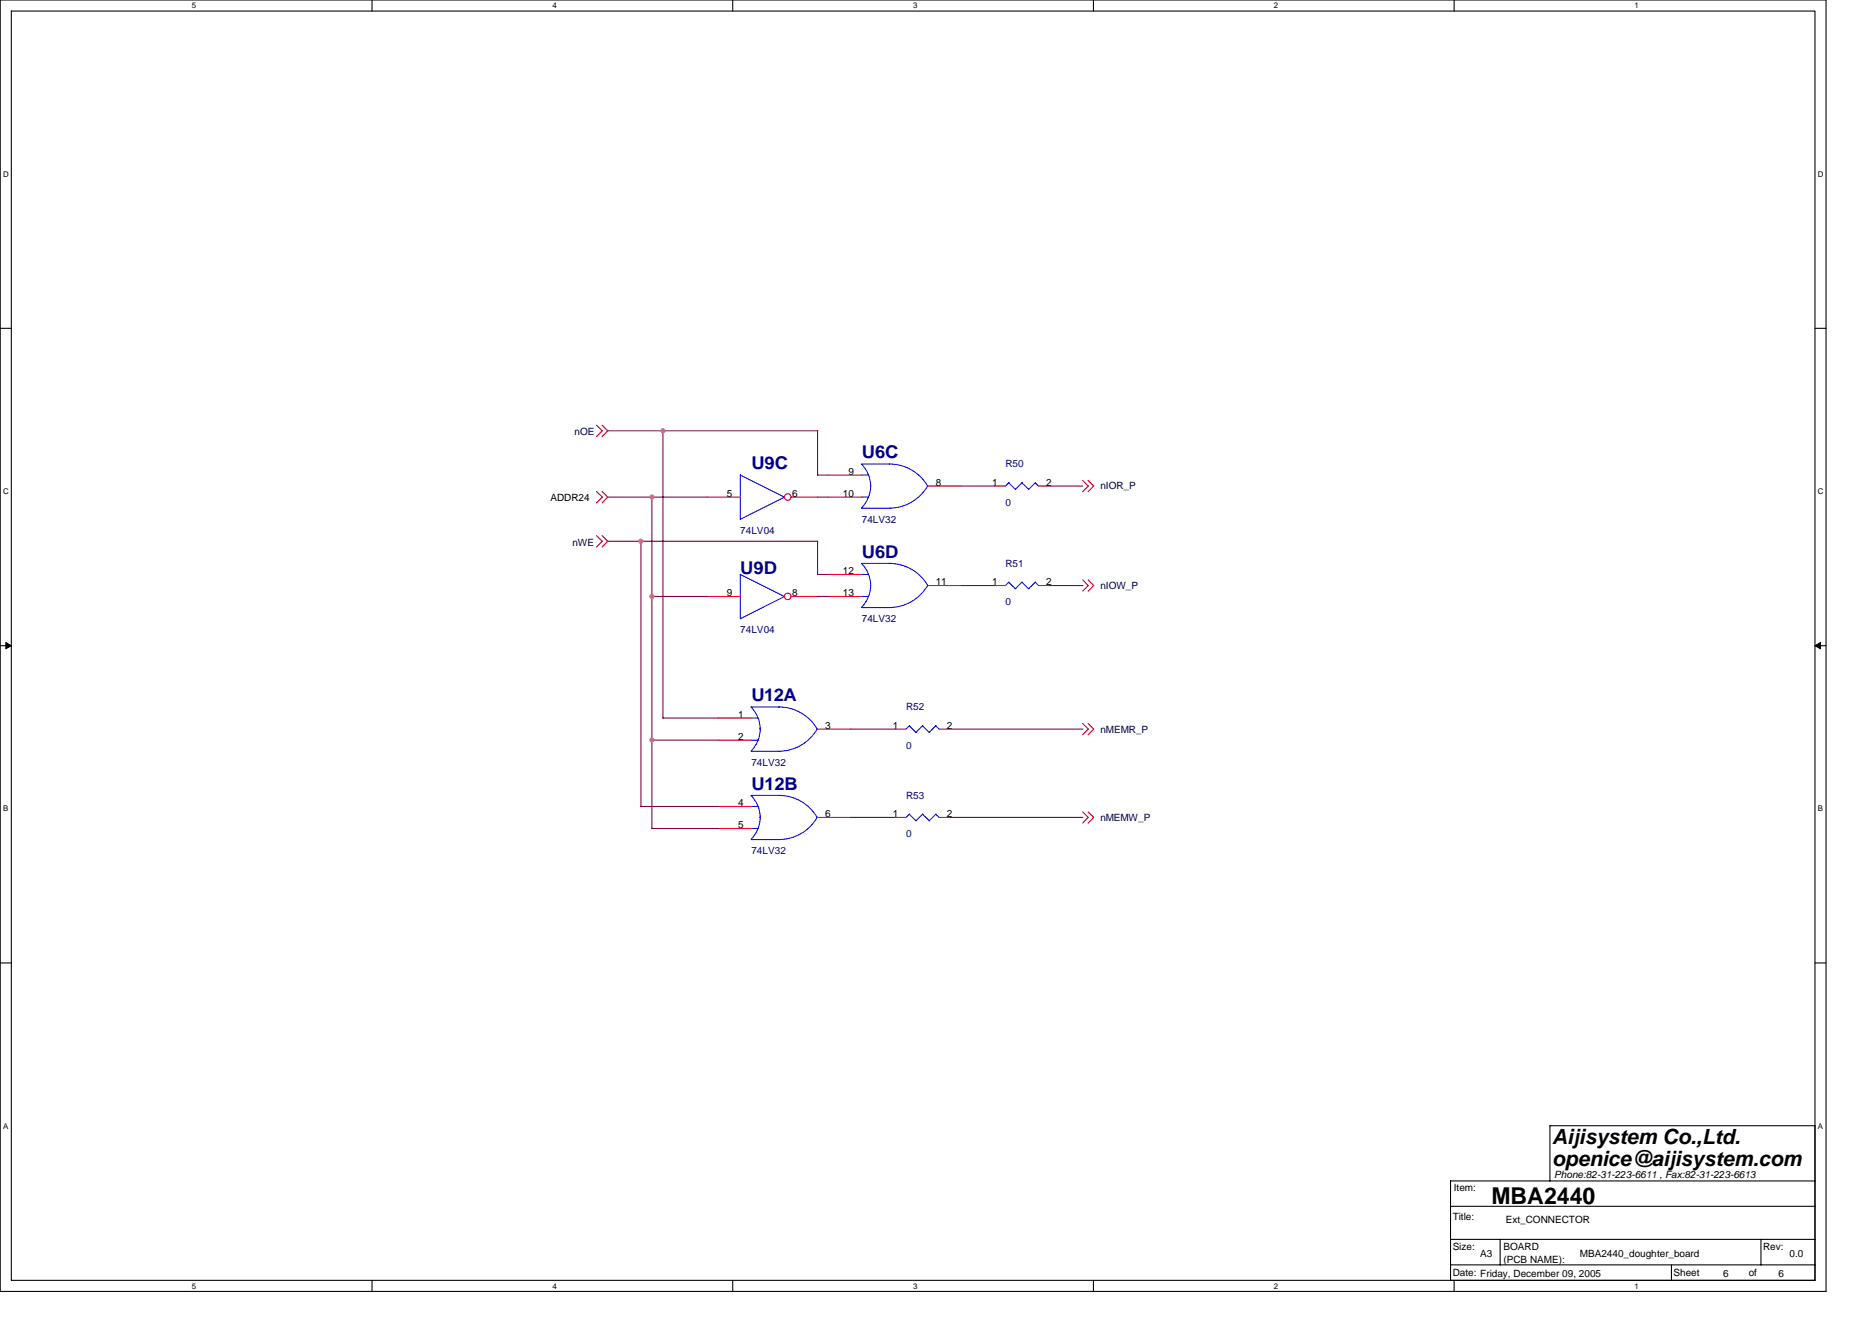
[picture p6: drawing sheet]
<svg xmlns="http://www.w3.org/2000/svg" width="297mm" height="210mm" viewBox="0 0 297 210" stroke-linecap="round" stroke-linejoin="round" font-family="sans-serif">
<path d="M0 0h289.7v204.9h-289.7zM1.8 1.8h286.2v201.3h-286.2z" fill="none" stroke="#000" stroke-width=".17"/>
<g fill="#fff">
<path d="M30.4 .2h.7v1.4h-.7z"/>
<path d="M30.4 203.3h.7v1.4h-.7z"/>
</g>
<path d="M59 0v1.8M59 203.1v1.8" fill="none" stroke="#000" stroke-width=".17"/>
<g fill="#fff">
<path d="M87.6 .2h.7v1.4h-.7z"/>
<path d="M87.6 203.3h.7v1.4h-.7z"/>
</g>
<path d="M116.3 0v1.8M116.3 203.1v1.8" fill="none" stroke="#000" stroke-width=".17"/>
<g fill="#fff">
<path d="M144.9 .2h.7v1.4h-.7z"/>
<path d="M144.9 203.3h.7v1.4h-.7z"/>
</g>
<path d="M173.5 0v1.8M173.5 203.1v1.8" fill="none" stroke="#000" stroke-width=".17"/>
<g fill="#fff">
<path d="M202.1 .2h.7v1.4h-.7z"/>
<path d="M202.1 203.3h.7v1.4h-.7z"/>
</g>
<path d="M230.7 0v1.8M230.7 203.1v1.8" fill="none" stroke="#000" stroke-width=".17"/>
<g fill="#fff">
<path d="M259.4 .2h.6v1.4h-.6z"/>
<path d="M259.4 203.3h.6v1.4h-.6z"/>
<path d="M.5 26.9h.9v1.4h-.9z"/>
<path d="M288.4 26.9h.9v1.4h-.9z"/>
<path d="M.5 77.3h.9v1.4h-.9z"/>
<path d="M288.4 77.3h.9v1.4h-.9z"/>
</g>
<path d="M0 52.1h1.8M288 52.1h1.7" fill="none" stroke="#000" stroke-width=".17"/>
<g fill="#fff">
<path d="M.5 127.6h.8v1.4h-.8z"/>
<path d="M288.4 127.6h.9v1.4h-.9z"/>
</g>
<path d="M0 102.4h1.8M288 102.4h1.7" fill="none" stroke="#000" stroke-width=".17"/>
<path d="M.9 101.9l.9 .5-.9 .5zM288 102.4l.9-.5v1z" fill="#000" stroke="#000" stroke-width=".16"/>
<g fill="#fff">
<path d="M.5 177.9h.8v1.4h-.8z"/>
<path d="M288.4 177.9h.9v1.4h-.9z"/>
</g>
<path d="M0 152.8h1.8M288 152.8h1.7M230.2 191.4h57.8M230.2 196.6h57.8M238 196.6v4.1M279.4 196.6v4.1M288 187.4h-57.8v15.7h57.8v-24.5h-42.1v8.8M230.2 200.7h57.8M265.2 200.7v2.5" fill="none" stroke="#000" stroke-width=".17"/>
<g fill="none" stroke="#f00" stroke-width=".17">
<path d="M94.7 67.5l.9 .8-.9 1M94.7 78l.9 .9-.9 .9M95.5 67.5l.9 .8-.9 1M95.5 78l.9 .9-.9 .9M112.2 78.9h5.3M125.5 78.9h4.2M131.5 78.9h5.3M131.5 75.4h5.3M147.3 77.1h5.2M157.8 77.1h1.7M164.8 77.1h1.7M171.8 76.2l.9 .9-.9 .9"/>
<path d="M172.7 76.2l.8 .9-.8 .9M94.7 85l.9 .9-.9 .9M95.5 85l.9 .9-.9 .9M112.2 94.6h5.3M125.5 94.6h4.2M131.5 91.1h5.3M131.5 94.6h5.3M147.3 92.9h5.2M157.8 92.9h1.7M164.8 92.9h1.7M171.8 92l.9 .9-.9 .9M172.7 92l.8 .9-.8 .9"/>
<path d="M114 113.9h5.2M114 117.4h5.2M129.7 115.7h5.3M142 115.7h1.8M149 115.7h1.8M171.8 114.8l.9 .9-.9 .9M172.7 114.8l.8 .9-.8 .9M114 128h5.2M114 131.4h5.2M129.7 129.7h5.3M142 129.7h1.8M149 129.7h1.8"/>
<path d="M171.8 128.8l.9 .9-.9 .9M172.7 128.8l.8 .9-.8 .9"/>
<circle cx="125" cy="78.9" r=".52"/>
<circle cx="125" cy="94.6" r=".52"/>
</g>
<g fill="none" stroke="#00f" stroke-width=".17">
<path d="M124.5 78.9l-7 3.5v-7l7 3.5M136.7 73.6a4.9 4.9 0 0 1 1.5 3.5 5 5 0 0 1-1.5 3.5M136.7 73.6h4.4M136.8 75.4h1M136.8 78.9h1M141.1 73.6a7 7 0 0 1 6.1 3.5M147.2 77.1a7 7 0 0 1-6.1 3.5M159.5 77.1l.6-.5 1 1.1M161.1 77.6l1.1-1 1 1.1M164.3 76.6l.5 .5M164.3 76.6l-1.1 1M117.5 91.1l7 3.6-7 3.5"/>
<path d="M117.5 91.1v7M136.7 89.4a4.9 4.9 0 0 1 0 7M136.7 89.4h4.4M136.7 96.4h4.4M136.7 80.6h4.4M136.8 91.1h1M136.8 94.6h1M141.1 89.4a7 7 0 0 1 6.1 3.5M147.2 92.9a7 7 0 0 1-6.1 3.5M160.1 92.4l-.6 .5M162.2 92.4l1 1M162.2 92.4l-1.1 1-1-1"/>
<path d="M164.3 92.4l.5 .5M164.3 92.4l-1.1 1M119.2 112.2a4.9 4.9 0 0 1 1.4 3.5 5 5 0 0 1-1.4 3.4M119.2 112.2h4.4a7 7 0 0 1 6.1 3.5M119.2 113.9h1.1M119.2 117.4h1.1M129.7 115.6a7 7 0 0 1-6.1 3.6h-4.4M144.3 115.1l1 1.1M144.3 115.1l-.5 .6M146.4 115.1l1.1 1.1M146.4 115.1l-1.1 1.1M148.5 115.1l.5 .6"/>
<path d="M148.5 115.1l-1.1 1.1M119.2 126.2a4.9 4.9 0 0 1 1.4 3.5 5 5 0 0 1-1.4 3.5M119.2 126.2h4.4a7 7 0 0 1 6.1 3.5M119.2 128h1.1M119.2 131.4h1.1M129.7 129.6a7 7 0 0 1-6.1 3.6h-4.4M144.3 129.2l-.5 .5M146.4 129.2l-1.1 1-1-1M148.5 129.2l.5 .5M148.5 129.2l-1 1-1.1-1"/>
</g>
<g fill="none" stroke="#800040" stroke-width=".17">
<path d="M96.4 78.9h15.8M96.4 68.3h33.3M103.4 78.9v52.6l10.6-.1M105.2 68.3v45.6h8.8M129.7 78.9h1.8M129.7 68.3v7.1M129.7 75.4h1.8M152.5 77.1h5.3M166.5 77.1h5.3M96.4 85.9h33.3M101.7 85.9v42.1h12.3M103.4 94.6h8.8"/>
<path d="M129.7 94.6h1.8M129.7 85.9v5.3l1.8-.1M152.5 92.9h5.3M166.5 92.9h5.3M103.4 117.4h10.6M135 115.7h7M150.8 115.7h21M135 129.7h7M150.8 129.7h21"/>
</g>
<g fill="#f0f" stroke="#f0f" stroke-width=".17">
<circle cx="103.4" cy="78.9" r=".34"/>
<circle cx="103.4" cy="94.6" r=".34"/>
<circle cx="105.2" cy="68.3" r=".34"/>
<circle cx="101.7" cy="85.9" r=".34"/>
<circle cx="103.4" cy="117.4" r=".34"/>
</g>
<text font-size="3.7" x="236.6" y="190.9">MBA2440</text>
<g font-size="3.3">
<text x="246.3" y="181.5">Aijisystem Co.,Ltd.</text>
<text x="246.3" y="185.1">openice@aijisystem.com</text>
</g>
<g font-size="2.8" fill="#000080">
<text x="119.2" y="74.4">U9C</text>
<text x="136.8" y="72.7">U6C</text>
<text x="136.8" y="88.5">U6D</text>
<text x="117.5" y="91.1">U9D</text>
<text x="119.2" y="111.3">U12A</text>
<text x="119.2" y="125.3">U12B</text>
</g>
<g font-size="1.6" fill="#000040">
<text x="91.2" y="69.1">nOE</text>
<text x="174.6" y="77.7">nIOR_P</text>
<text x="90.8" y="86.6">nWE</text>
<text x="174.6" y="93.4">nIOW_P</text>
<text x="174.6" y="116.2">nMEMR_P</text>
<text x="174.6" y="130.2">nMEMW_P</text>
</g>
<g font-size="1.6">
<text x="134.6" y="75.4">9</text>
<text x="148.5" y="77.1">8</text>
<text x="157.4" y="77.1">1</text>
<text x="166" y="77.1">2</text>
<text x="87.3" y="79.4">ADDR24</text>
<text x="115.4" y="78.8">5</text>
<text x="125.7" y="78.8">6</text>
<text x="133.7" y="78.8">10</text>
<text x="115.4" y="94.6">9</text>
<text x="125.7" y="94.6">8</text>
<text x="133.7" y="91.1">12</text>
<text x="133.7" y="94.6">13</text>
<text x="148.5" y="92.9">11</text>
<text x="157.4" y="92.9">1</text>
<text x="166" y="92.9">2</text>
<text x="117.1" y="113.9">1</text>
<text x="117.1" y="117.4">2</text>
<text x="131" y="115.7">3</text>
<text x="141.6" y="115.7">1</text>
<text x="150.2" y="115.7">2</text>
<text x="117.1" y="127.9">4</text>
<text x="117.1" y="131.4">5</text>
<text x="131" y="129.7">6</text>
<text x="141.6" y="129.7">1</text>
<text x="150.2" y="129.7">2</text>
<text x="230.7" y="189">Item:</text>
<text x="246.6" y="186.8">Phone:82-31-223-6611 , Fax:82-31-223-6613</text>
<text x="230.5" y="193.5">Title:</text>
<text x="238.9" y="194">Ext_CONNECTOR</text>
<text x="230.5" y="198.2">Size:</text>
<text x="230.5" y="202.4">Date: Friday, December 09, 2005</text>
<text x="234.9" y="199.5">A3</text>
<text x="238.6" y="198.2">BOARD</text>
<text x="238.6" y="200.3">(PCB NAME):</text>
<text x="250.7" y="199.5">MBA2440_doughter_board</text>
<text x="265.6" y="202.4">Sheet</text>
<text x="273.4" y="202.6">6</text>
<text x="277.5" y="202.4">of</text>
<text x="279.8" y="198.2">Rev:</text>
<text x="282.2" y="202.6">6</text>
<text x="284" y="199.5">0.0</text>
</g>
<g font-size="1.6" fill="#000080">
<text x="159.5" y="74.1">R50</text>
<text x="136.8" y="82.9">74LV32</text>
<text x="159.5" y="80.3">0</text>
<text x="117.5" y="84.7">74LV04</text>
<text x="159.5" y="89.9">R51</text>
<text x="117.5" y="100.4">74LV04</text>
<text x="136.8" y="98.7">74LV32</text>
<text x="159.5" y="96.1">0</text>
<text x="143.8" y="112.7">R52</text>
<text x="143.8" y="118.9">0</text>
<text x="119.2" y="121.5">74LV32</text>
<text x="143.8" y="126.7">R53</text>
<text x="119.2" y="135.5">74LV32</text>
<text x="143.8" y="132.9">0</text>
</g>
<g font-size="1.3">
<text x="30.4" y="1.3">5</text>
<text x="87.6" y="1.3">4</text>
<text x="144.9" y="1.3">3</text>
<text x="202.1" y="1.3">2</text>
<text x="259.4" y="1.3">1</text>
<text x=".5" y="28">D</text>
<text x="288.4" y="28">D</text>
<text x=".5" y="78.4">C</text>
<text x="288.4" y="78.4">C</text>
<text x=".5" y="128.7">B</text>
<text x="288.4" y="128.7">B</text>
<text x=".5" y="179.1">A</text>
<text x="288.4" y="179.1">A</text>
<text x="30.4" y="204.4">5</text>
<text x="87.6" y="204.4">4</text>
<text x="144.9" y="204.4">3</text>
<text x="202.1" y="204.4">2</text>
<text x="259.4" y="204.4">1</text>
</g>
</svg>
